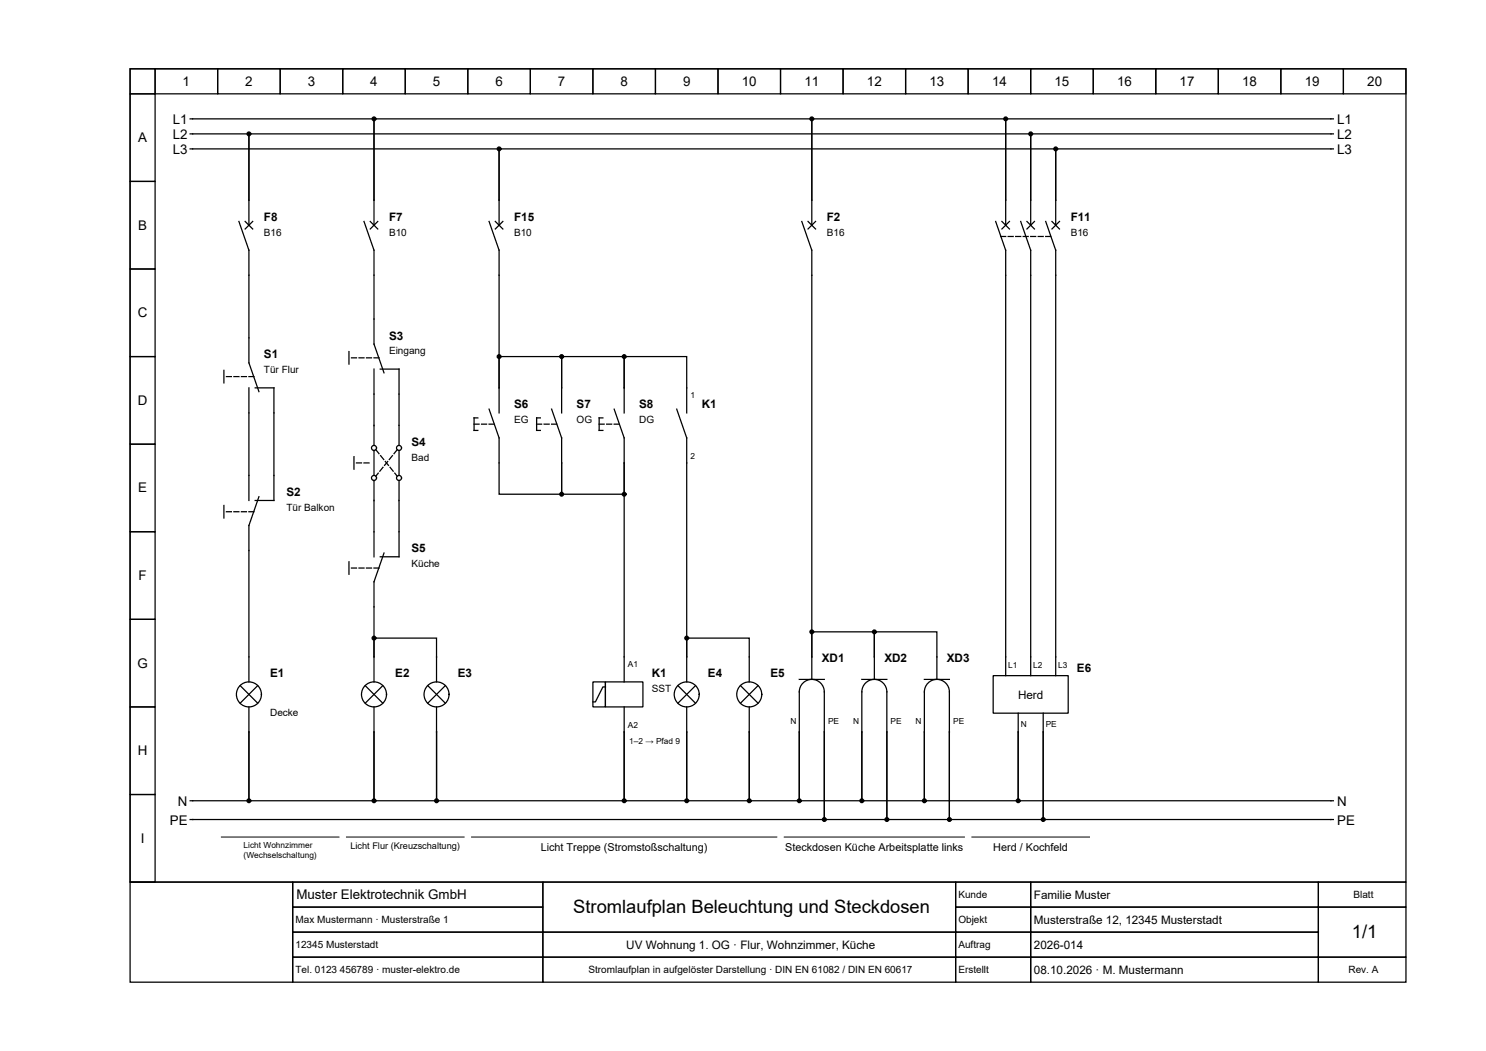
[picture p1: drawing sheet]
<svg xmlns="http://www.w3.org/2000/svg" width="297mm" height="210mm" viewBox="0 0 297 210" stroke-linecap="round" stroke-linejoin="round" font-family="sans-serif">
<path d="M44.2 167.2h23.5M69.2 167.2h23.5M94.2 167.2h61M156.7 167.2h36M194.2 167.2h23.5" fill="none" stroke="#000" stroke-width=".2"/>
<g fill="none" stroke="#000" stroke-width=".25">
<path d="M26 13.7h255v162.5h-255zM26 13.7h5v5h-5zM26 18.7h5v17.5h-5zM31 13.7h12.5v5h-12.5zM43.5 13.7h12.5v5h-12.5zM56 13.7h12.5v5h-12.5zM68.5 13.7h12.5v5h-12.5zM81 13.7h12.5v5h-12.5zM93.5 13.7h12.5v5h-12.5zM106 13.7h12.5v5h-12.5zM118.5 13.7h12.5v5h-12.5zM131 13.7h12.5v5h-12.5z"/>
<path d="M143.5 13.7h12.5v5h-12.5zM156 13.7h12.5v5h-12.5zM168.5 13.7h12.5v5h-12.5zM181 13.7h12.5v5h-12.5zM193.5 13.7h12.5v5h-12.5zM206 13.7h12.5v5h-12.5zM218.5 13.7h12.5v5h-12.5zM231 13.7h12.5v5h-12.5zM243.5 13.7h12.5v5h-12.5zM256 13.7h12.5v5h-12.5zM268.5 13.7h12.5v5h-12.5zM26 36.2h5v17.5h-5z"/>
<path d="M38 23.7h36.7v16.3M38 26.7h11.7v13.3M38 29.7h61.7v10.3M49.7 40v-13.3h156.3v13.3M49.7 40v5M74.7 40v5M74.7 40v-16.3h87.5v16.3M99.7 40v-10.3h111.3v10.3M99.7 40v5M162.2 40v5M162.2 40v-16.3h38.8v16.3M201 40v5"/>
<path d="M206 40v5M211 40v5M266.5 23.7h-65.5v16.3M266.5 26.7h-60.5v13.3M266.5 29.7h-55.5v10.3M26 53.7h5v17.5h-5zM47.7 44.2l2 5.8v22.5l2 5.7M49 44.2l1.5 1.5M50.5 44.2l-1.5 1.5M72.7 44.2l2 5.8v18.7l2 5.8M74 44.2l1.5 1.5M75.5 44.2l-1.5 1.5"/>
<path d="M97.7 44.2l2 5.8v32.5M99 44.2l1.5 1.5M100.5 44.2l-1.5 1.5M160.2 44.2l2 5.8v85.7M161.5 44.2l1.5 1.5M163 44.2l-1.5 1.5M199 44.2l2 5.8v85M200.2 44.2l1.5 1.5M201.7 44.2l-1.5 1.5M204 44.2l2 5.8v85M205.2 44.2l1.5 1.5M206.7 44.2l-1.5 1.5"/>
<path d="M209 44.2l2 5.8v85M210.2 44.2l1.5 1.5M211.7 44.2l-1.5 1.5M26 71.2h5v17.5h-5zM44.7 74v2.5M49.7 77.5v22.5M51 77.5h3.7v22.5h-3.7M69.7 70.2v2.5M74.7 73.7v15.3M76 73.7h3.7v15.3M99.7 77.5v-6.3h12.5v6.3M112.2 77.5v-6.3h12.5v6.3"/>
<path d="M112.2 77.5v5M124.7 77.5v-6.3h12.5v11.3M124.7 77.5v5M26 88.7h5v17.5h-5zM51.7 99.2l-2 5.8v31.2M70.7 91.2v2.5M74.7 90v5M74.7 96v15.2M79.7 90v5M79.7 96v15.2h-3.7M95.5 83.5h-.8v2.5h.8M97.7 81.7l2 5.8v11.2h12.5v-6.2"/>
<path d="M108 83.5h-.8v2.5h.8M110.2 81.7l2 5.8v5M112.2 92.5v6.2h12.5v-6.2M120.5 83.5h-.8v2.5h.8M122.7 81.7l2 5.8v48.7M135.2 81.7l2 5.8v48.7M26 106.2h5v17.5h-5zM44.7 101v2.5M69.7 112.2v2.5M76.7 110.5l-2 5.7v20M26 123.7h5v17.5h-5zM48 137l3.5 3.5"/>
<path d="M51.5 137l-3.5 3.5M73 137l3.5 3.5M74.7 131.2v-3.7h12.5v8.7M76.5 137l-3.5 3.5M85.5 137l3.5 3.5M89 137l-3.5 3.5M118.5 136.2h2.5v5h-2.5zM121 136.2h7.5v5h-7.5zM121 137.2h-.5l-1.5 3h-.5M135.5 137l3.5 3.5M137.2 131.2v-3.7h12.5v8.7M139 137l-3.5 3.5"/>
<path d="M148 137l3.5 3.5M151.5 137l-3.5 3.5M159.7 135.7h5M162.2 131.2v-5h12.5v5M172.2 135.7h5M174.7 131.2v-5h12.5v9.5M174.7 131.2v4.5M184.7 135.7h5M198.5 135h15v7.5h-15zM26 141.2h5v17.5h-5zM26 158.7h5v17.5h-5zM49.7 146.2v13.8h-11.7"/>
<path d="M49.7 146.2v13.8h25v-13.8M49.7 141.2v5M74.7 141.2v5M74.7 146.2v13.8h12.5v-13.8M87.2 141.2v5M87.2 146.2v13.8h37.5v-13.8M124.7 146.2v13.8h12.5v-13.8M124.7 141.2v5M137.2 141.2v5M137.2 146.2v13.8h12.5v-13.8M149.7 141.2v5M149.7 146.2v13.8h10v-13.8"/>
<path d="M159.7 146.2v-8a2.5 2.5 0 0 1 2.5-2.5 2.5 2.5 0 0 1 2.5 2.5v8M159.7 146.2v13.8h12.5v-13.8M164.7 146.2v17.5h-126.7M164.7 146.2v17.5h12.5v-17.5M172.2 146.2v13.8h12.5v-13.8M172.2 146.2v-8a2.5 2.5 0 0 1 2.5-2.5 2.5 2.5 0 0 1 2.5 2.5v8M177.2 146.2v17.5h12.5v-17.5M184.7 146.2v13.8h18.8v-13.8M184.7 146.2v-8a2.5 2.5 0 0 1 2.5-2.5 2.5 2.5 0 0 1 2.5 2.5v8M189.7 146.2v17.5h18.8v-17.5M203.5 142.5v3.7M203.5 146.2v13.8h63"/>
<path d="M208.5 142.5v3.7M208.5 146.2v17.5h58M26 176.2h32.5v20h-32.5zM58.5 176.2h50v5h-50zM108.5 176.2h82.5v10h-82.5zM191 176.2h15v5h-15zM206 176.2h57.5v5h-57.5zM263.5 176.2h17.5v5h-17.5zM58.5 181.2h50v5h-50zM58.5 186.2h50v5h-50zM58.5 191.2h50v5h-50zM108.5 186.2h82.5v5h-82.5z"/>
<path d="M108.5 191.2h82.5v5h-82.5zM191 181.2h15v5h-15zM191 186.2h15v5h-15zM191 191.2h15v5h-15zM206 181.2h57.5v5h-57.5zM206 186.2h57.5v5h-57.5zM206 191.2h57.5v5h-57.5zM263.5 181.2h17.5v10h-17.5zM263.5 191.2h17.5v5h-17.5z"/>
<circle cx="74.7" cy="95.5" r=".5"/>
<circle cx="74.7" cy="89.5" r=".5"/>
<circle cx="79.7" cy="95.5" r=".5"/>
<circle cx="79.7" cy="89.5" r=".5"/>
<circle cx="49.7" cy="138.8" r="2.5"/>
<circle cx="74.7" cy="138.8" r="2.5"/>
<circle cx="87.2" cy="138.8" r="2.5"/>
<circle cx="137.2" cy="138.8" r="2.5"/>
<circle cx="149.7" cy="138.8" r="2.5"/>
</g>
<g fill="#000" stroke="#000" stroke-width=".25">
<circle cx="49.7" cy="26.7" r=".38"/>
<circle cx="74.7" cy="23.7" r=".38"/>
<circle cx="99.7" cy="29.7" r=".38"/>
<circle cx="162.2" cy="23.7" r=".38"/>
<circle cx="201" cy="23.7" r=".38"/>
<circle cx="206" cy="26.7" r=".38"/>
<circle cx="211" cy="29.7" r=".38"/>
<circle cx="99.7" cy="71.2" r=".38"/>
<circle cx="112.2" cy="71.2" r=".38"/>
<circle cx="124.7" cy="71.2" r=".38"/>
<circle cx="112.2" cy="98.7" r=".38"/>
<circle cx="124.7" cy="98.7" r=".38"/>
<circle cx="74.7" cy="127.5" r=".38"/>
<circle cx="137.2" cy="127.5" r=".38"/>
<circle cx="162.2" cy="126.2" r=".38"/>
<circle cx="174.7" cy="126.2" r=".38"/>
<circle cx="49.7" cy="160" r=".38"/>
<circle cx="74.7" cy="160" r=".38"/>
<circle cx="87.2" cy="160" r=".38"/>
<circle cx="124.7" cy="160" r=".38"/>
<circle cx="137.2" cy="160" r=".38"/>
<circle cx="149.7" cy="160" r=".38"/>
<circle cx="159.7" cy="160" r=".38"/>
<circle cx="172.2" cy="160" r=".38"/>
<circle cx="184.7" cy="160" r=".38"/>
<circle cx="203.5" cy="160" r=".38"/>
<circle cx="164.7" cy="163.7" r=".38"/>
<circle cx="177.2" cy="163.7" r=".38"/>
<circle cx="189.7" cy="163.7" r=".38"/>
<circle cx="208.5" cy="163.7" r=".38"/>
</g>
<path d="M200 47.2h10M50.7 75.2h-6M75.7 71.5h-6M73.7 92.5h-3M75.1 89.9l4.3 5.2M79.4 89.9l-4.3 5.2M98.7 84.7h-4M111.2 84.7h-4M123.7 84.7h-4M50.7 102.2h-6M75.7 113.5h-6" fill="none" stroke="#000" stroke-width=".25" stroke-dasharray="1 .5"/>
<g font-size="3.7">
<text x="114.6" y="182.5">Stromlaufplan Beleuchtung und Steckdosen</text>
<text x="270.2" y="187.5">1/1</text>
</g>
<g font-size="2.7">
<text x="36.5" y="17.1">1</text>
<text x="49" y="17.1">2</text>
<text x="61.5" y="17.1">3</text>
<text x="74" y="17.1">4</text>
<text x="86.5" y="17.1">5</text>
<text x="99" y="17.1">6</text>
<text x="111.5" y="17.1">7</text>
<text x="124" y="17.1">8</text>
<text x="136.5" y="17.1">9</text>
<text x="148.3" y="17.1">10</text>
<text x="160.8" y="17.1">11</text>
<text x="173.3" y="17.1">12</text>
<text x="185.8" y="17.1">13</text>
<text x="198.3" y="17.1">14</text>
<text x="210.8" y="17.1">15</text>
<text x="223.3" y="17.1">16</text>
<text x="235.8" y="17.1">17</text>
<text x="248.3" y="17.1">18</text>
<text x="260.8" y="17.1">19</text>
<text x="273.3" y="17.1">20</text>
<text x="27.6" y="28.4">A</text>
<text x="34.5" y="24.7">L1</text>
<text x="34.5" y="27.7">L2</text>
<text x="267.2" y="24.7">L1</text>
<text x="267.2" y="27.7">L2</text>
<text x="34.5" y="30.7">L3</text>
<text x="267.2" y="30.7">L3</text>
<text x="27.6" y="45.9">B</text>
<text x="27.5" y="63.4">C</text>
<text x="27.5" y="80.9">D</text>
<text x="27.6" y="98.4">E</text>
<text x="27.7" y="115.9">F</text>
<text x="27.5" y="133.4">G</text>
<text x="27.5" y="150.9">H</text>
<text x="35.6" y="161">N</text>
<text x="267.2" y="161">N</text>
<text x="33.9" y="164.7">PE</text>
<text x="267.2" y="164.7">PE</text>
<text x="28.1" y="168.4">I</text>
<text x="59.2" y="179.7">Muster Elektrotechnik GmbH</text>
</g>
<g font-size="2.3">
<text x="52.7" y="44.1">F8</text>
<text x="77.7" y="44.1">F7</text>
<text x="102.7" y="44.1">F15</text>
<text x="165.2" y="44.1">F2</text>
<text x="214" y="44.1">F11</text>
<text x="52.7" y="71.6">S1</text>
<text x="77.7" y="67.9">S3</text>
<text x="102.7" y="81.6">S6</text>
<text x="115.2" y="81.6">S7</text>
<text x="127.7" y="81.6">S8</text>
<text x="140.2" y="81.6">K1</text>
<text x="82.2" y="89.1">S4</text>
<text x="57.2" y="99.1">S2</text>
<text x="82.2" y="110.4">S5</text>
<text x="54" y="135.4">E1</text>
<text x="79" y="135.4">E2</text>
<text x="91.5" y="135.4">E3</text>
<text x="130.2" y="135.4">K1</text>
<text x="141.5" y="135.4">E4</text>
<text x="154" y="135.4">E5</text>
<text x="164.2" y="132.4">XD1</text>
<text x="176.7" y="132.4">XD2</text>
<text x="189.2" y="132.4">XD3</text>
<text x="215.2" y="134.4">E6</text>
<text x="203.5" y="139.7">Herd</text>
<text x="206.6" y="179.6">Familie Muster</text>
<text x="206.6" y="184.6">Musterstraße 12, 12345 Musterstadt</text>
<text x="125.2" y="189.6">UV Wohnung 1. OG · Flur, Wohnzimmer, Küche</text>
<text x="206.6" y="189.6">2026-014</text>
<text x="206.6" y="194.6">08.10.2026 · M. Mustermann</text>
</g>
<g font-size="2.2">
<text x="108.1" y="170">Licht Treppe (Stromstoßschaltung)</text>
<text x="156.9" y="170">Steckdosen Küche Arbeitsplatte links</text>
<text x="198.5" y="170">Herd / Kochfeld</text>
</g>
<g font-size="2">
<text x="52.7" y="47.1">B16</text>
<text x="77.7" y="47.1">B10</text>
<text x="102.7" y="47.1">B10</text>
<text x="165.2" y="47.1">B16</text>
<text x="214" y="47.1">B16</text>
<text x="77.7" y="70.8">Eingang</text>
<text x="52.7" y="74.6">Tür Flur</text>
<text x="102.7" y="84.6">EG</text>
<text x="115.2" y="84.6">OG</text>
<text x="127.7" y="84.6">DG</text>
<text x="82.2" y="92.1">Bad</text>
<text x="57.2" y="102.1">Tür Balkon</text>
<text x="82.2" y="113.3">Küche</text>
<text x="54" y="143.1">Decke</text>
<text x="130.2" y="138.3">SST</text>
<text x="191.6" y="179.4">Kunde</text>
<text x="270.5" y="179.4">Blatt</text>
<text x="59.1" y="184.4">Max Mustermann · Musterstraße 1</text>
<text x="191.6" y="184.4">Objekt</text>
<text x="59.1" y="189.4">12345 Musterstadt</text>
<text x="191.6" y="189.4">Auftrag</text>
<text x="59.1" y="194.4">Tel. 0123 456789 · muster-elektro.de</text>
<text x="117.6" y="194.4">Stromlaufplan in aufgelöster Darstellung · DIN EN 61082 / DIN EN 60617</text>
<text x="191.6" y="194.4">Erstellt</text>
<text x="269.5" y="194.4">Rev. A</text>
</g>
<text font-size="1.8" x="70" y="169.7">Licht Flur (Kreuzschaltung)</text>
<g font-size="1.7">
<text x="138" y="79.5">1</text>
<text x="138" y="91.7">2</text>
<text x="125.5" y="133.2">A1</text>
<text x="201.5" y="133.5">L1</text>
<text x="206.5" y="133.5">L2</text>
<text x="211.5" y="133.5">L3</text>
<text x="125.5" y="145.5">A2</text>
<text x="125.7" y="148.8">1–2 → Pfad 9</text>
<text x="158" y="144.7">N</text>
<text x="165.5" y="144.7">PE</text>
<text x="170.5" y="144.7">N</text>
<text x="178" y="144.7">PE</text>
<text x="183" y="144.7">N</text>
<text x="190.5" y="144.7">PE</text>
<text x="204" y="145.2">N</text>
<text x="209" y="145.2">PE</text>
<text x="48.7" y="169.5">Licht Wohnzimmer</text>
<text x="48.7" y="171.4">(Wechselschaltung)</text>
</g>
</svg>
